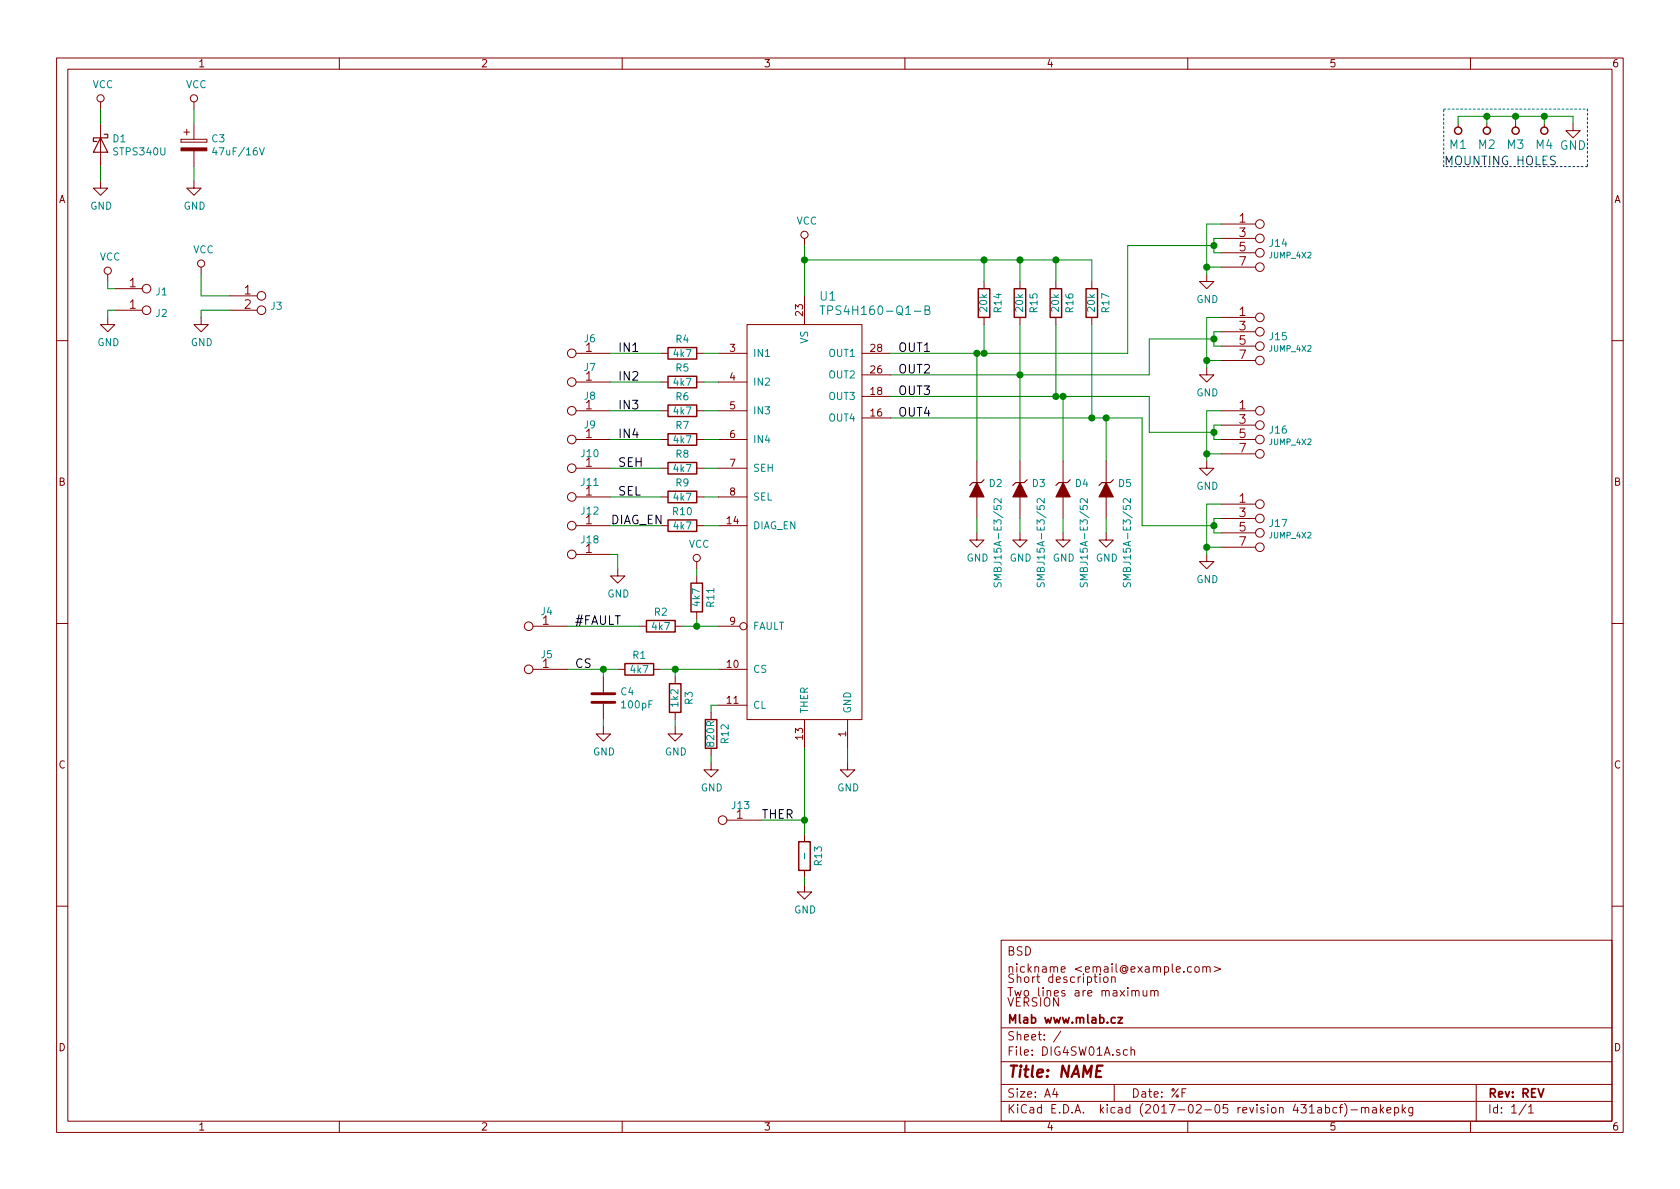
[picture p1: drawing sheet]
EESchema Schematic File Version 2
LIBS:74xgxx
LIBS:74xx
LIBS:ac-dc
LIBS:actel
LIBS:adc-dac
LIBS:Altera
LIBS:analog_devices
LIBS:analog_switches
LIBS:atmel
LIBS:audio
LIBS:brooktre
LIBS:cmos4000
LIBS:cmos_ieee
LIBS:conn
LIBS:contrib
LIBS:cypress
LIBS:dc-dc
LIBS:device
LIBS:digital-audio
LIBS:diode
LIBS:display
LIBS:dsp
LIBS:elec-unifil
LIBS:ESD_Protection
LIBS:ftdi
LIBS:gennum
LIBS:graphic
LIBS:hc11
LIBS:intel
LIBS:interface
LIBS:ir
LIBS:Lattice
LIBS:linear
LIBS:logo
LIBS:maxim
LIBS:mechanical
LIBS:memory
LIBS:microchip_dspic33dsc
LIBS:microchip
LIBS:microchip_pic10mcu
LIBS:microchip_pic12mcu
LIBS:microchip_pic16mcu
LIBS:microchip_pic18mcu
LIBS:microchip_pic32mcu
LIBS:microcontrollers
LIBS:mlab_header
LIBS:mlab_mechanical
LIBS:motor_drivers
LIBS:motorola
LIBS:msp430
LIBS:nordicsemi
LIBS:nxp_armmcu
LIBS:onsemi
LIBS:opto
LIBS:Oscillators
LIBS:philips
LIBS:powerint
LIBS:power
LIBS:Power_Management
LIBS:pspice
LIBS:references
LIBS:regul
LIBS:relays
LIBS:rfcom
LIBS:sensors
LIBS:silabs
LIBS:siliconi
LIBS:stm32
LIBS:stm8
LIBS:supertex
LIBS:switches
LIBS:texas
LIBS:transf
LIBS:transistors
LIBS:ttl_ieee
LIBS:valves
LIBS:video
LIBS:Xicor
LIBS:xilinx
LIBS:Zilog
LIBS:MLAB_BATERY
LIBS:MLAB_CONNECTORS
LIBS:MLAB_D
LIBS:MLAB_DISPLAY
LIBS:MLAB_IO
LIBS:MLAB_Jumpers
LIBS:MLAB_SW
LIBS:MLAB_T
LIBS:MLAB_U
LIBS:MLAB_TR
LIBS:DIG4SW01A-cache
EELAYER 26 0
EELAYER END
$Descr A4 11693 8268
encoding utf-8
Sheet 1 1
Title "NAME"
Date "%F"
Rev "REV"
Comp "Mlab www.mlab.cz"
Comment1 "VERSION"
Comment2 "Short description \\nTwo lines are maximum"
Comment3 "nickname <email@example.com>"
Comment4 "BSD"
$EndDescr
$Comp
L HOLE M1
U 1 1
P 10150 900
F 0 "M1" V 10050 900 60  0000 C CNN
F 1 "HOLE" H 10150 800 60  0001 C CNN
F 2 "Mlab_Mechanical:MountingHole_3mm" H 10150 900 60  0001 C CNN
F 3 "" H 10150 900 60  0000 C CNN
	1    10150 900 
	0    -1   -1   0   
$EndComp
$Comp
L HOLE M2
U 1 1
P 10350 900
F 0 "M2" V 10250 900 60  0000 C CNN
F 1 "HOLE" H 10350 800 60  0001 C CNN
F 2 "Mlab_Mechanical:MountingHole_3mm" H 10350 900 60  0001 C CNN
F 3 "" H 10350 900 60  0000 C CNN
	1    10350 900 
	0    -1   -1   0   
$EndComp
$Comp
L HOLE M3
U 1 1
P 10550 900
F 0 "M3" V 10450 900 60  0000 C CNN
F 1 "HOLE" H 10550 800 60  0001 C CNN
F 2 "Mlab_Mechanical:MountingHole_3mm" H 10550 900 60  0001 C CNN
F 3 "" H 10550 900 60  0000 C CNN
	1    10550 900 
	0    -1   -1   0   
$EndComp
$Comp
L HOLE M4
U 1 1
P 10750 900
F 0 "M4" V 10650 900 60  0000 C CNN
F 1 "HOLE" H 10750 800 60  0001 C CNN
F 2 "Mlab_Mechanical:MountingHole_3mm" H 10750 900 60  0001 C CNN
F 3 "" H 10750 900 60  0000 C CNN
	1    10750 900 
	0    -1   -1   0   
$EndComp
$Comp
L GND #PWR01
U 1 1
P 10950 850
F 0 "#PWR01" H 10950 600 60  0001 C CNN
F 1 "GND" H 10950 700 60  0000 C CNN
F 2 "" H 10950 850 60  0000 C CNN
F 3 "" H 10950 850 60  0000 C CNN
	1    10950 850 
	1    0    0    -1  
$EndComp
Text Notes 10050 1150 0    60   ~ 0
MOUNTING HOLES
Wire Notes Line
	10050 1150 10050 750 
Wire Notes Line
	11050 1150 10050 1150
Wire Notes Line
	11050 750  11050 1150
Wire Notes Line
	10050 750  11050 750 
Connection ~ 10750 800 
Wire Wire Line
	10750 850  10750 800 
Connection ~ 10550 800 
Wire Wire Line
	10550 850  10550 800 
Connection ~ 10350 800 
Wire Wire Line
	10350 850  10350 800 
Wire Wire Line
	10150 800  10150 850 
Wire Wire Line
	10950 800  10150 800 
Wire Wire Line
	10950 850  10950 800 
$Comp
L D_Schottky D1
U 1 1
P 700 1000
F 0 "D1" V 654 1079 50  0000 L CNN
F 1 "STPS340U" V 745 1079 50  0000 L CNN
F 2 "Mlab_D:Diode-SMB_Standard" H 700 1000 50  0001 C CNN
F 3 "" H 700 1000 50  0000 C CNN
	1    700  1000
	0    1    1    0   
$EndComp
$Comp
L VCC #PWR02
U 1 1
P 700 750
F 0 "#PWR02" H 700 600 50  0001 C CNN
F 1 "VCC" H 717 923 50  0000 C CNN
F 2 "" H 700 750 50  0000 C CNN
F 3 "" H 700 750 50  0000 C CNN
	1    700  750 
	1    0    0    -1  
$EndComp
$Comp
L GND #PWR03
U 1 1
P 700 1250
F 0 "#PWR03" H 700 1000 50  0001 C CNN
F 1 "GND" H 705 1077 50  0000 C CNN
F 2 "" H 700 1250 50  0000 C CNN
F 3 "" H 700 1250 50  0000 C CNN
	1    700  1250
	1    0    0    -1  
$EndComp
Wire Wire Line
	700  1250 700  1150
Wire Wire Line
	700  850  700  750 
$Comp
L CONN1_1 J1
U 1 1
P 1100 2050
F 0 "J1" H 1079 2080 50  0000 L CNN
F 1 "CONN1_1" H 1200 2000 40  0001 C CNN
F 2 "Mlab_CON:WAGO256" H 1150 2000 60  0001 C CNN
F 3 "" H 1150 2000 60  0000 C CNN
	1    1100 2050
	1    0    0    -1  
$EndComp
$Comp
L CONN1_1 J2
U 1 1
P 1100 2200
F 0 "J2" H 1079 2230 50  0000 L CNN
F 1 "CONN1_1" H 1200 2150 40  0001 C CNN
F 2 "Mlab_CON:WAGO256" H 1150 2150 60  0001 C CNN
F 3 "" H 1150 2150 60  0000 C CNN
	1    1100 2200
	1    0    0    -1  
$EndComp
$Comp
L GND #PWR04
U 1 1
P 750 2200
F 0 "#PWR04" H 750 1950 50  0001 C CNN
F 1 "GND" H 755 2027 50  0000 C CNN
F 2 "" H 750 2200 50  0000 C CNN
F 3 "" H 750 2200 50  0000 C CNN
	1    750  2200
	1    0    0    -1  
$EndComp
$Comp
L VCC #PWR05
U 1 1
P 750 1950
F 0 "#PWR05" H 750 1800 50  0001 C CNN
F 1 "VCC" H 767 2123 50  0000 C CNN
F 2 "" H 750 1950 50  0000 C CNN
F 3 "" H 750 1950 50  0000 C CNN
	1    750  1950
	1    0    0    -1  
$EndComp
Wire Wire Line
	750  1950 750  2000
Wire Wire Line
	750  2000 800  2000
Wire Wire Line
	750  2200 750  2150
Wire Wire Line
	750  2150 800  2150
$Comp
L VCC #PWR06
U 1 1
P 5600 1700
F 0 "#PWR06" H 5600 1550 50  0001 C CNN
F 1 "VCC" H 5617 1873 50  0000 C CNN
F 2 "" H 5600 1700 50  0000 C CNN
F 3 "" H 5600 1700 50  0000 C CNN
	1    5600 1700
	1    0    0    -1  
$EndComp
$Comp
L CP C3
U 1 1
P 1350 1000
F 0 "C3" H 1468 1046 50  0000 L CNN
F 1 "47uF/16V" H 1468 955 50  0000 L CNN
F 2 "Mlab_C:TantalC_SizeC_Reflow" H 1388 850 50  0001 C CNN
F 3 "" H 1350 1000 50  0000 C CNN
	1    1350 1000
	1    0    0    -1  
$EndComp
$Comp
L GND #PWR07
U 1 1
P 1350 1250
F 0 "#PWR07" H 1350 1000 50  0001 C CNN
F 1 "GND" H 1355 1077 50  0000 C CNN
F 2 "" H 1350 1250 50  0000 C CNN
F 3 "" H 1350 1250 50  0000 C CNN
	1    1350 1250
	1    0    0    -1  
$EndComp
Wire Wire Line
	1350 1250 1350 1150
Wire Wire Line
	1350 850  1350 750 
$Comp
L TPS4H160-Q1-B U1
U 1 1
P 5600 3650
F 0 "U1" H 5700 5250 60  0000 L CNN
F 1 "TPS4H160-Q1-B" H 5700 5150 60  0000 L CNN
F 2 "Mlab_IO:HTSSOP28" H 2250 1000 60  0001 C CNN
F 3 "" H 2250 1000 60  0001 C CNN
	1    5600 3650
	1    0    0    -1  
$EndComp
$Comp
L GND #PWR08
U 1 1
P 5900 5300
F 0 "#PWR08" H 5900 5050 50  0001 C CNN
F 1 "GND" H 5905 5127 50  0000 C CNN
F 2 "" H 5900 5300 50  0000 C CNN
F 3 "" H 5900 5300 50  0000 C CNN
	1    5900 5300
	1    0    0    -1  
$EndComp
Wire Wire Line
	5900 5300 5900 5200
$Comp
L R R4
U 1 1
P 4750 2450
F 0 "R4" V 4650 2450 50  0000 C CNN
F 1 "4k7" V 4750 2450 50  0000 C CNN
F 2 "Mlab_R:SMD-0805" V 2030 -50 50  0001 C CNN
F 3 "" H 2100 -50 50  0001 C CNN
	1    4750 2450
	0    1    1    0   
$EndComp
$Comp
L R R5
U 1 1
P 4750 2650
F 0 "R5" V 4650 2650 50  0000 C CNN
F 1 "4k7" V 4750 2650 50  0000 C CNN
F 2 "Mlab_R:SMD-0805" V 2030 150 50  0001 C CNN
F 3 "" H 2100 150 50  0001 C CNN
	1    4750 2650
	0    1    1    0   
$EndComp
$Comp
L R R6
U 1 1
P 4750 2850
F 0 "R6" V 4650 2850 50  0000 C CNN
F 1 "4k7" V 4750 2850 50  0000 C CNN
F 2 "Mlab_R:SMD-0805" V 2030 350 50  0001 C CNN
F 3 "" H 2100 350 50  0001 C CNN
	1    4750 2850
	0    1    1    0   
$EndComp
$Comp
L R R7
U 1 1
P 4750 3050
F 0 "R7" V 4650 3050 50  0000 C CNN
F 1 "4k7" V 4750 3050 50  0000 C CNN
F 2 "Mlab_R:SMD-0805" V 2030 550 50  0001 C CNN
F 3 "" H 2100 550 50  0001 C CNN
	1    4750 3050
	0    1    1    0   
$EndComp
$Comp
L R R8
U 1 1
P 4750 3250
F 0 "R8" V 4650 3250 50  0000 C CNN
F 1 "4k7" V 4750 3250 50  0000 C CNN
F 2 "Mlab_R:SMD-0805" V 2030 750 50  0001 C CNN
F 3 "" H 2100 750 50  0001 C CNN
	1    4750 3250
	0    1    1    0   
$EndComp
$Comp
L R R9
U 1 1
P 4750 3450
F 0 "R9" V 4650 3450 50  0000 C CNN
F 1 "4k7" V 4750 3450 50  0000 C CNN
F 2 "Mlab_R:SMD-0805" V 2030 950 50  0001 C CNN
F 3 "" H 2100 950 50  0001 C CNN
	1    4750 3450
	0    1    1    0   
$EndComp
$Comp
L R R10
U 1 1
P 4750 3650
F 0 "R10" V 4650 3650 50  0000 C CNN
F 1 "4k7" V 4750 3650 50  0000 C CNN
F 2 "Mlab_R:SMD-0805" V 2030 1150 50  0001 C CNN
F 3 "" H 2100 1150 50  0001 C CNN
	1    4750 3650
	0    1    1    0   
$EndComp
$Comp
L R R2
U 1 1
P 4600 4350
F 0 "R2" V 4500 4350 50  0000 C CNN
F 1 "4k7" V 4600 4350 50  0000 C CNN
F 2 "Mlab_R:SMD-0805" V 1880 1850 50  0001 C CNN
F 3 "" H 1950 1850 50  0001 C CNN
	1    4600 4350
	0    1    1    0   
$EndComp
$Comp
L R R11
U 1 1
P 4850 4150
F 0 "R11" V 4750 4150 50  0000 C CNN
F 1 "4k7" V 4850 4150 50  0000 C CNN
F 2 "Mlab_R:SMD-0805" V 2130 1650 50  0001 C CNN
F 3 "" H 2200 1650 50  0001 C CNN
	1    4850 4150
	-1   0    0    1   
$EndComp
$Comp
L VCC #PWR09
U 1 1
P 4850 3950
F 0 "#PWR09" H 4850 3800 50  0001 C CNN
F 1 "VCC" H 4867 4123 50  0000 C CNN
F 2 "" H 4850 3950 50  0000 C CNN
F 3 "" H 4850 3950 50  0000 C CNN
	1    4850 3950
	1    0    0    -1  
$EndComp
$Comp
L R R1
U 1 1
P 4450 4650
F 0 "R1" V 4350 4650 50  0000 C CNN
F 1 "4k7" V 4450 4650 50  0000 C CNN
F 2 "Mlab_R:SMD-0805" V 1730 2150 50  0001 C CNN
F 3 "" H 1800 2150 50  0001 C CNN
	1    4450 4650
	0    1    1    0   
$EndComp
$Comp
L R R3
U 1 1
P 4700 4850
F 0 "R3" V 4600 4850 50  0000 C CNN
F 1 "1k2" V 4700 4850 50  0000 C CNN
F 2 "Mlab_R:SMD-0805" V 1980 2350 50  0001 C CNN
F 3 "" H 2050 2350 50  0001 C CNN
	1    4700 4850
	-1   0    0    1   
$EndComp
$Comp
L C C4
U 1 1
P 4200 4850
F 0 "C4" H 4315 4896 50  0000 L CNN
F 1 "100pF" H 4315 4805 50  0000 L CNN
F 2 "Mlab_R:SMD-0805" H 4238 4700 50  0001 C CNN
F 3 "" H 4200 4850 50  0000 C CNN
	1    4200 4850
	1    0    0    -1  
$EndComp
$Comp
L R R12
U 1 1
P 4950 5100
F 0 "R12" V 4850 5100 50  0000 C CNN
F 1 "820R" V 4950 5100 50  0000 C CNN
F 2 "Mlab_R:SMD-0805" V 2230 2600 50  0001 C CNN
F 3 "" H 2300 2600 50  0001 C CNN
	1    4950 5100
	-1   0    0    1   
$EndComp
$Comp
L R R13
U 1 1
P 5600 5950
F 0 "R13" V 5500 5950 50  0000 C CNN
F 1 "-" V 5600 5950 50  0000 C CNN
F 2 "Mlab_R:SMD-0805" V 2880 3450 50  0001 C CNN
F 3 "" H 2950 3450 50  0001 C CNN
	1    5600 5950
	-1   0    0    1   
$EndComp
$Comp
L GND #PWR010
U 1 1
P 5600 6150
F 0 "#PWR010" H 5600 5900 50  0001 C CNN
F 1 "GND" H 5605 5977 50  0000 C CNN
F 2 "" H 5600 6150 50  0000 C CNN
F 3 "" H 5600 6150 50  0000 C CNN
	1    5600 6150
	1    0    0    -1  
$EndComp
Wire Wire Line
	5600 5200 5600 5800
$Comp
L GND #PWR011
U 1 1
P 4950 5300
F 0 "#PWR011" H 4950 5050 50  0001 C CNN
F 1 "GND" H 4955 5127 50  0000 C CNN
F 2 "" H 4950 5300 50  0000 C CNN
F 3 "" H 4950 5300 50  0000 C CNN
	1    4950 5300
	1    0    0    -1  
$EndComp
Wire Wire Line
	4950 5300 4950 5250
Wire Wire Line
	4950 4950 4950 4900
Wire Wire Line
	4950 4900 5000 4900
$Comp
L GND #PWR012
U 1 1
P 4700 5050
F 0 "#PWR012" H 4700 4800 50  0001 C CNN
F 1 "GND" H 4705 4877 50  0000 C CNN
F 2 "" H 4700 5050 50  0000 C CNN
F 3 "" H 4700 5050 50  0000 C CNN
	1    4700 5050
	1    0    0    -1  
$EndComp
$Comp
L GND #PWR013
U 1 1
P 4200 5050
F 0 "#PWR013" H 4200 4800 50  0001 C CNN
F 1 "GND" H 4205 4877 50  0000 C CNN
F 2 "" H 4200 5050 50  0000 C CNN
F 3 "" H 4200 5050 50  0000 C CNN
	1    4200 5050
	1    0    0    -1  
$EndComp
Wire Wire Line
	4700 5050 4700 5000
Wire Wire Line
	4200 5050 4200 5000
Wire Wire Line
	4600 4650 5000 4650
Wire Wire Line
	4700 4700 4700 4650
Connection ~ 4700 4650
Wire Wire Line
	4850 4000 4850 3950
Wire Wire Line
	4750 4350 5000 4350
Wire Wire Line
	4850 4300 4850 4350
Connection ~ 4850 4350
Wire Wire Line
	4900 2450 5000 2450
Wire Wire Line
	4900 2650 5000 2650
Wire Wire Line
	4900 2850 5000 2850
Wire Wire Line
	4900 3050 5000 3050
Wire Wire Line
	4900 3250 5000 3250
Wire Wire Line
	4900 3450 5000 3450
Wire Wire Line
	4900 3650 5000 3650
Wire Wire Line
	3950 4650 4300 4650
Wire Wire Line
	4200 4700 4200 4650
Connection ~ 4200 4650
$Comp
L JUMP_2x1 J6
U 1 1
P 4100 2450
F 0 "J6" H 4106 2554 50  0000 C CNN
F 1 "JUMP_2x1" V 1050 -300 40  0001 C CNN
F 2 "Mlab_Pin_Headers:Straight_2x01" H 1100 -300 60  0001 C CNN
F 3 "" H 1100 -300 60  0000 C CNN
	1    4100 2450
	1    0    0    -1  
$EndComp
$Comp
L JUMP_2x1 J7
U 1 1
P 4100 2650
F 0 "J7" H 4106 2754 50  0000 C CNN
F 1 "JUMP_2x1" V 1050 -100 40  0001 C CNN
F 2 "Mlab_Pin_Headers:Straight_2x01" H 1100 -100 60  0001 C CNN
F 3 "" H 1100 -100 60  0000 C CNN
	1    4100 2650
	1    0    0    -1  
$EndComp
$Comp
L JUMP_2x1 J8
U 1 1
P 4100 2850
F 0 "J8" H 4106 2954 50  0000 C CNN
F 1 "JUMP_2x1" V 1050 100 40  0001 C CNN
F 2 "Mlab_Pin_Headers:Straight_2x01" H 1100 100 60  0001 C CNN
F 3 "" H 1100 100 60  0000 C CNN
	1    4100 2850
	1    0    0    -1  
$EndComp
$Comp
L JUMP_2x1 J9
U 1 1
P 4100 3050
F 0 "J9" H 4106 3154 50  0000 C CNN
F 1 "JUMP_2x1" V 1050 300 40  0001 C CNN
F 2 "Mlab_Pin_Headers:Straight_2x01" H 1100 300 60  0001 C CNN
F 3 "" H 1100 300 60  0000 C CNN
	1    4100 3050
	1    0    0    -1  
$EndComp
$Comp
L JUMP_2x1 J10
U 1 1
P 4100 3250
F 0 "J10" H 4106 3354 50  0000 C CNN
F 1 "JUMP_2x1" V 1050 500 40  0001 C CNN
F 2 "Mlab_Pin_Headers:Straight_2x01" H 1100 500 60  0001 C CNN
F 3 "" H 1100 500 60  0000 C CNN
	1    4100 3250
	1    0    0    -1  
$EndComp
$Comp
L JUMP_2x1 J11
U 1 1
P 4100 3450
F 0 "J11" H 4106 3554 50  0000 C CNN
F 1 "JUMP_2x1" V 1050 700 40  0001 C CNN
F 2 "Mlab_Pin_Headers:Straight_2x01" H 1100 700 60  0001 C CNN
F 3 "" H 1100 700 60  0000 C CNN
	1    4100 3450
	1    0    0    -1  
$EndComp
$Comp
L JUMP_2x1 J12
U 1 1
P 4100 3650
F 0 "J12" H 4106 3754 50  0000 C CNN
F 1 "JUMP_2x1" V 1050 900 40  0001 C CNN
F 2 "Mlab_Pin_Headers:Straight_2x01" H 1100 900 60  0001 C CNN
F 3 "" H 1100 900 60  0000 C CNN
	1    4100 3650
	1    0    0    -1  
$EndComp
Wire Wire Line
	4250 2450 4600 2450
Wire Wire Line
	4250 2650 4600 2650
Wire Wire Line
	4250 2850 4600 2850
Wire Wire Line
	4250 3050 4600 3050
Wire Wire Line
	4250 3250 4600 3250
Wire Wire Line
	4250 3450 4600 3450
Wire Wire Line
	4250 3650 4600 3650
$Comp
L JUMP_2x1 J4
U 1 1
P 3800 4350
F 0 "J4" H 3806 4454 50  0000 C CNN
F 1 "JUMP_2x1" V 750 1600 40  0001 C CNN
F 2 "Mlab_Pin_Headers:Straight_2x01" H 800 1600 60  0001 C CNN
F 3 "" H 800 1600 60  0000 C CNN
	1    3800 4350
	1    0    0    -1  
$EndComp
$Comp
L JUMP_2x1 J5
U 1 1
P 3800 4650
F 0 "J5" H 3806 4754 50  0000 C CNN
F 1 "JUMP_2x1" V 750 1900 40  0001 C CNN
F 2 "Mlab_Pin_Headers:Straight_2x01" H 800 1900 60  0001 C CNN
F 3 "" H 800 1900 60  0000 C CNN
	1    3800 4650
	1    0    0    -1  
$EndComp
Wire Wire Line
	3950 4350 4450 4350
$Comp
L JUMP_2x1 J13
U 1 1
P 5150 5700
F 0 "J13" H 5156 5804 50  0000 C CNN
F 1 "JUMP_2x1" V 2100 2950 40  0001 C CNN
F 2 "Mlab_Pin_Headers:Straight_2x01" H 2150 2950 60  0001 C CNN
F 3 "" H 2150 2950 60  0000 C CNN
	1    5150 5700
	1    0    0    -1  
$EndComp
Wire Wire Line
	5300 5700 5600 5700
Connection ~ 5600 5700
$Comp
L D_ZENER D2
U 1 1
P 6800 3400
F 0 "D2" V 6754 3479 50  0000 L CNN
F 1 "SMBJ15A-E3/52" H 6850 3550 50  0000 L CNN
F 2 "Mlab_D:SMB_Standard" H 2750 2200 60  0001 C CNN
F 3 "" H 2750 2200 60  0000 C CNN
	1    6800 3400
	0    1    1    0   
$EndComp
$Comp
L R R14
U 1 1
P 6850 2100
F 0 "R14" V 6750 2100 50  0000 C CNN
F 1 "20k" V 6850 2100 50  0000 C CNN
F 2 "Mlab_R:SMD-0805" V 4130 -400 50  0001 C CNN
F 3 "" H 4200 -400 50  0001 C CNN
	1    6850 2100
	-1   0    0    1   
$EndComp
$Comp
L R R15
U 1 1
P 7100 2100
F 0 "R15" V 7000 2100 50  0000 C CNN
F 1 "20k" V 7100 2100 50  0000 C CNN
F 2 "Mlab_R:SMD-0805" V 4380 -400 50  0001 C CNN
F 3 "" H 4450 -400 50  0001 C CNN
	1    7100 2100
	-1   0    0    1   
$EndComp
$Comp
L R R16
U 1 1
P 7350 2100
F 0 "R16" V 7250 2100 50  0000 C CNN
F 1 "20k" V 7350 2100 50  0000 C CNN
F 2 "Mlab_R:SMD-0805" V 4630 -400 50  0001 C CNN
F 3 "" H 4700 -400 50  0001 C CNN
	1    7350 2100
	-1   0    0    1   
$EndComp
$Comp
L R R17
U 1 1
P 7600 2100
F 0 "R17" V 7500 2100 50  0000 C CNN
F 1 "20k" V 7600 2100 50  0000 C CNN
F 2 "Mlab_R:SMD-0805" V 4880 -400 50  0001 C CNN
F 3 "" H 4950 -400 50  0001 C CNN
	1    7600 2100
	-1   0    0    1   
$EndComp
$Comp
L D_ZENER D3
U 1 1
P 7100 3400
F 0 "D3" V 7054 3479 50  0000 L CNN
F 1 "SMBJ15A-E3/52" H 7150 3550 50  0000 L CNN
F 2 "Mlab_D:SMB_Standard" H 3050 2200 60  0001 C CNN
F 3 "" H 3050 2200 60  0000 C CNN
	1    7100 3400
	0    1    1    0   
$EndComp
$Comp
L D_ZENER D4
U 1 1
P 7400 3400
F 0 "D4" V 7354 3479 50  0000 L CNN
F 1 "SMBJ15A-E3/52" H 7450 3550 50  0000 L CNN
F 2 "Mlab_D:SMB_Standard" H 3350 2200 60  0001 C CNN
F 3 "" H 3350 2200 60  0000 C CNN
	1    7400 3400
	0    1    1    0   
$EndComp
$Comp
L D_ZENER D5
U 1 1
P 7700 3400
F 0 "D5" V 7654 3479 50  0000 L CNN
F 1 "SMBJ15A-E3/52" H 7750 3550 50  0000 L CNN
F 2 "Mlab_D:SMB_Standard" H 3650 2200 60  0001 C CNN
F 3 "" H 3650 2200 60  0000 C CNN
	1    7700 3400
	0    1    1    0   
$EndComp
Wire Wire Line
	7600 1950 7600 1800
Wire Wire Line
	7600 1800 5600 1800
Wire Wire Line
	5600 1700 5600 2050
Connection ~ 5600 1800
Wire Wire Line
	6850 1950 6850 1800
Connection ~ 6850 1800
Wire Wire Line
	7100 1950 7100 1800
Connection ~ 7100 1800
Wire Wire Line
	7350 1950 7350 1800
Connection ~ 7350 1800
Wire Wire Line
	5600 6150 5600 6100
$Comp
L GND #PWR014
U 1 1
P 6800 3700
F 0 "#PWR014" H 6800 3450 50  0001 C CNN
F 1 "GND" H 6805 3527 50  0000 C CNN
F 2 "" H 6800 3700 50  0000 C CNN
F 3 "" H 6800 3700 50  0000 C CNN
	1    6800 3700
	1    0    0    -1  
$EndComp
$Comp
L GND #PWR015
U 1 1
P 7100 3700
F 0 "#PWR015" H 7100 3450 50  0001 C CNN
F 1 "GND" H 7105 3527 50  0000 C CNN
F 2 "" H 7100 3700 50  0000 C CNN
F 3 "" H 7100 3700 50  0000 C CNN
	1    7100 3700
	1    0    0    -1  
$EndComp
$Comp
L GND #PWR016
U 1 1
P 7400 3700
F 0 "#PWR016" H 7400 3450 50  0001 C CNN
F 1 "GND" H 7405 3527 50  0000 C CNN
F 2 "" H 7400 3700 50  0000 C CNN
F 3 "" H 7400 3700 50  0000 C CNN
	1    7400 3700
	1    0    0    -1  
$EndComp
$Comp
L GND #PWR017
U 1 1
P 7700 3700
F 0 "#PWR017" H 7700 3450 50  0001 C CNN
F 1 "GND" H 7705 3527 50  0000 C CNN
F 2 "" H 7700 3700 50  0000 C CNN
F 3 "" H 7700 3700 50  0000 C CNN
	1    7700 3700
	1    0    0    -1  
$EndComp
Wire Wire Line
	6800 3700 6800 3600
Wire Wire Line
	7100 3700 7100 3600
Wire Wire Line
	7400 3700 7400 3600
Wire Wire Line
	7700 3700 7700 3600
Wire Wire Line
	6200 2450 7850 2450
Wire Wire Line
	6200 2600 8000 2600
Wire Wire Line
	6200 2750 8000 2750
Wire Wire Line
	6200 2900 7950 2900
Wire Wire Line
	6850 2250 6850 2450
Connection ~ 6850 2450
Wire Wire Line
	7100 2250 7100 3200
Connection ~ 7100 2600
Wire Wire Line
	7350 2250 7350 2750
Connection ~ 7350 2750
Wire Wire Line
	7600 2250 7600 2900
Connection ~ 7600 2900
Wire Wire Line
	7400 3200 7400 2750
Connection ~ 7400 2750
Wire Wire Line
	7700 3200 7700 2900
Connection ~ 7700 2900
$Comp
L JUMP_4X2 J14
U 1 1
P 8900 1700
F 0 "J14" H 8829 1718 50  0000 L CNN
F 1 "JUMP_4X2" H 8829 1634 40  0000 L CNN
F 2 "Mlab_Pin_Headers:Straight_2x04" H -800 -750 60  0001 C CNN
F 3 "" H -800 -750 60  0000 C CNN
	1    8900 1700
	1    0    0    -1  
$EndComp
$Comp
L GND #PWR018
U 1 1
P 8400 1900
F 0 "#PWR018" H 8400 1650 50  0001 C CNN
F 1 "GND" H 8405 1727 50  0000 C CNN
F 2 "" H 8400 1900 50  0000 C CNN
F 3 "" H 8400 1900 50  0000 C CNN
	1    8400 1900
	1    0    0    -1  
$EndComp
Wire Wire Line
	8400 1900 8400 1550
Wire Wire Line
	8400 1550 8500 1550
Wire Wire Line
	8500 1850 8400 1850
Connection ~ 8400 1850
Wire Wire Line
	8500 1750 8450 1750
Wire Wire Line
	8450 1750 8450 1650
Wire Wire Line
	8450 1650 8500 1650
$Comp
L JUMP_4X2 J15
U 1 1
P 8900 2350
F 0 "J15" H 8829 2368 50  0000 L CNN
F 1 "JUMP_4X2" H 8829 2284 40  0000 L CNN
F 2 "Mlab_Pin_Headers:Straight_2x04" H -800 -100 60  0001 C CNN
F 3 "" H -800 -100 60  0000 C CNN
	1    8900 2350
	1    0    0    -1  
$EndComp
$Comp
L GND #PWR019
U 1 1
P 8400 2550
F 0 "#PWR019" H 8400 2300 50  0001 C CNN
F 1 "GND" H 8405 2377 50  0000 C CNN
F 2 "" H 8400 2550 50  0000 C CNN
F 3 "" H 8400 2550 50  0000 C CNN
	1    8400 2550
	1    0    0    -1  
$EndComp
Wire Wire Line
	8400 2550 8400 2200
Wire Wire Line
	8400 2200 8500 2200
Wire Wire Line
	8500 2500 8400 2500
Connection ~ 8400 2500
Wire Wire Line
	8500 2400 8450 2400
Wire Wire Line
	8450 2400 8450 2300
Wire Wire Line
	8450 2300 8500 2300
$Comp
L JUMP_4X2 J16
U 1 1
P 8900 3000
F 0 "J16" H 8829 3018 50  0000 L CNN
F 1 "JUMP_4X2" H 8829 2934 40  0000 L CNN
F 2 "Mlab_Pin_Headers:Straight_2x04" H -800 550 60  0001 C CNN
F 3 "" H -800 550 60  0000 C CNN
	1    8900 3000
	1    0    0    -1  
$EndComp
$Comp
L GND #PWR020
U 1 1
P 8400 3200
F 0 "#PWR020" H 8400 2950 50  0001 C CNN
F 1 "GND" H 8405 3027 50  0000 C CNN
F 2 "" H 8400 3200 50  0000 C CNN
F 3 "" H 8400 3200 50  0000 C CNN
	1    8400 3200
	1    0    0    -1  
$EndComp
Wire Wire Line
	8400 3200 8400 2850
Wire Wire Line
	8400 2850 8500 2850
Wire Wire Line
	8500 3150 8400 3150
Connection ~ 8400 3150
Wire Wire Line
	8500 3050 8450 3050
Wire Wire Line
	8450 3050 8450 2950
Wire Wire Line
	8450 2950 8500 2950
$Comp
L JUMP_4X2 J17
U 1 1
P 8900 3650
F 0 "J17" H 8829 3668 50  0000 L CNN
F 1 "JUMP_4X2" H 8829 3584 40  0000 L CNN
F 2 "Mlab_Pin_Headers:Straight_2x04" H -800 1200 60  0001 C CNN
F 3 "" H -800 1200 60  0000 C CNN
	1    8900 3650
	1    0    0    -1  
$EndComp
$Comp
L GND #PWR021
U 1 1
P 8400 3850
F 0 "#PWR021" H 8400 3600 50  0001 C CNN
F 1 "GND" H 8405 3677 50  0000 C CNN
F 2 "" H 8400 3850 50  0000 C CNN
F 3 "" H 8400 3850 50  0000 C CNN
	1    8400 3850
	1    0    0    -1  
$EndComp
Wire Wire Line
	8400 3850 8400 3500
Wire Wire Line
	8400 3500 8500 3500
Wire Wire Line
	8500 3800 8400 3800
Connection ~ 8400 3800
Wire Wire Line
	8500 3700 8450 3700
Wire Wire Line
	8450 3700 8450 3600
Wire Wire Line
	8450 3600 8500 3600
Wire Wire Line
	8450 1700 7850 1700
Wire Wire Line
	7850 1700 7850 2450
Connection ~ 8450 1700
Wire Wire Line
	8000 2600 8000 2350
Wire Wire Line
	8000 2350 8450 2350
Connection ~ 8450 2350
Wire Wire Line
	8000 2750 8000 3000
Wire Wire Line
	8000 3000 8450 3000
Connection ~ 8450 3000
Wire Wire Line
	7950 2900 7950 3650
Wire Wire Line
	7950 3650 8450 3650
Connection ~ 8450 3650
$Comp
L GND #PWR022
U 1 1
P 1400 2200
F 0 "#PWR022" H 1400 1950 50  0001 C CNN
F 1 "GND" H 1405 2027 50  0000 C CNN
F 2 "" H 1400 2200 50  0000 C CNN
F 3 "" H 1400 2200 50  0000 C CNN
	1    1400 2200
	1    0    0    -1  
$EndComp
$Comp
L VCC #PWR023
U 1 1
P 1400 1900
F 0 "#PWR023" H 1400 1750 50  0001 C CNN
F 1 "VCC" H 1417 2073 50  0000 C CNN
F 2 "" H 1400 1900 50  0000 C CNN
F 3 "" H 1400 1900 50  0000 C CNN
	1    1400 1900
	1    0    0    -1  
$EndComp
Wire Wire Line
	1400 2050 1400 1900
$Comp
L VCC #PWR024
U 1 1
P 1350 750
F 0 "#PWR024" H 1350 600 50  0001 C CNN
F 1 "VCC" H 1367 923 50  0000 C CNN
F 2 "" H 1350 750 50  0000 C CNN
F 3 "" H 1350 750 50  0000 C CNN
	1    1350 750 
	1    0    0    -1  
$EndComp
Text Label 6250 2450 0    60   ~ 0
OUT1
Text Label 6250 2600 0    60   ~ 0
OUT2
Text Label 6250 2750 0    60   ~ 0
OUT3
Text Label 6250 2900 0    60   ~ 0
OUT4
Text Label 4000 4350 0    60   ~ 0
#FAULT
Text Label 4000 4650 0    60   ~ 0
CS
Text Label 4300 2450 0    60   ~ 0
IN1
Text Label 4300 2650 0    60   ~ 0
IN2
Text Label 4300 2850 0    60   ~ 0
IN3
Text Label 4300 3050 0    60   ~ 0
IN4
Text Label 4300 3250 0    60   ~ 0
SEH
Text Label 4300 3450 0    60   ~ 0
SEL
Text Label 4250 3650 0    60   ~ 0
DIAG_EN
Text Label 5300 5700 0    60   ~ 0
THER
Wire Wire Line
	6800 3200 6800 2450
Connection ~ 6800 2450
$Comp
L CONN1_2 J3
U 1 1
P 1900 2100
F 0 "J3" H 1879 2080 50  0000 L CNN
F 1 "CONN1_2" H -50 100 40  0001 C CNN
F 2 "Mlab_Pin_Headers:Straight_1x02" H -100 100 60  0001 C CNN
F 3 "" H -100 100 60  0000 C CNN
	1    1900 2100
	1    0    0    -1  
$EndComp
Wire Wire Line
	1400 2200 1400 2150
Wire Wire Line
	1400 2150 1600 2150
Wire Wire Line
	1400 2050 1600 2050
$Comp
L JUMP_2x1 J18
U 1 1
P 4100 3850
F 0 "J18" H 4106 3954 50  0000 C CNN
F 1 "JUMP_2x1" V 1050 1100 40  0001 C CNN
F 2 "Mlab_Pin_Headers:Straight_2x01" H 1100 1100 60  0001 C CNN
F 3 "" H 1100 1100 60  0000 C CNN
	1    4100 3850
	1    0    0    -1  
$EndComp
$Comp
L GND #PWR025
U 1 1
P 4300 3950
F 0 "#PWR025" H 4300 3700 50  0001 C CNN
F 1 "GND" H 4305 3777 50  0000 C CNN
F 2 "" H 4300 3950 50  0000 C CNN
F 3 "" H 4300 3950 50  0000 C CNN
	1    4300 3950
	1    0    0    -1  
$EndComp
Wire Wire Line
	4250 3850 4300 3850
Wire Wire Line
	4300 3850 4300 3950
$EndSCHEMATC
